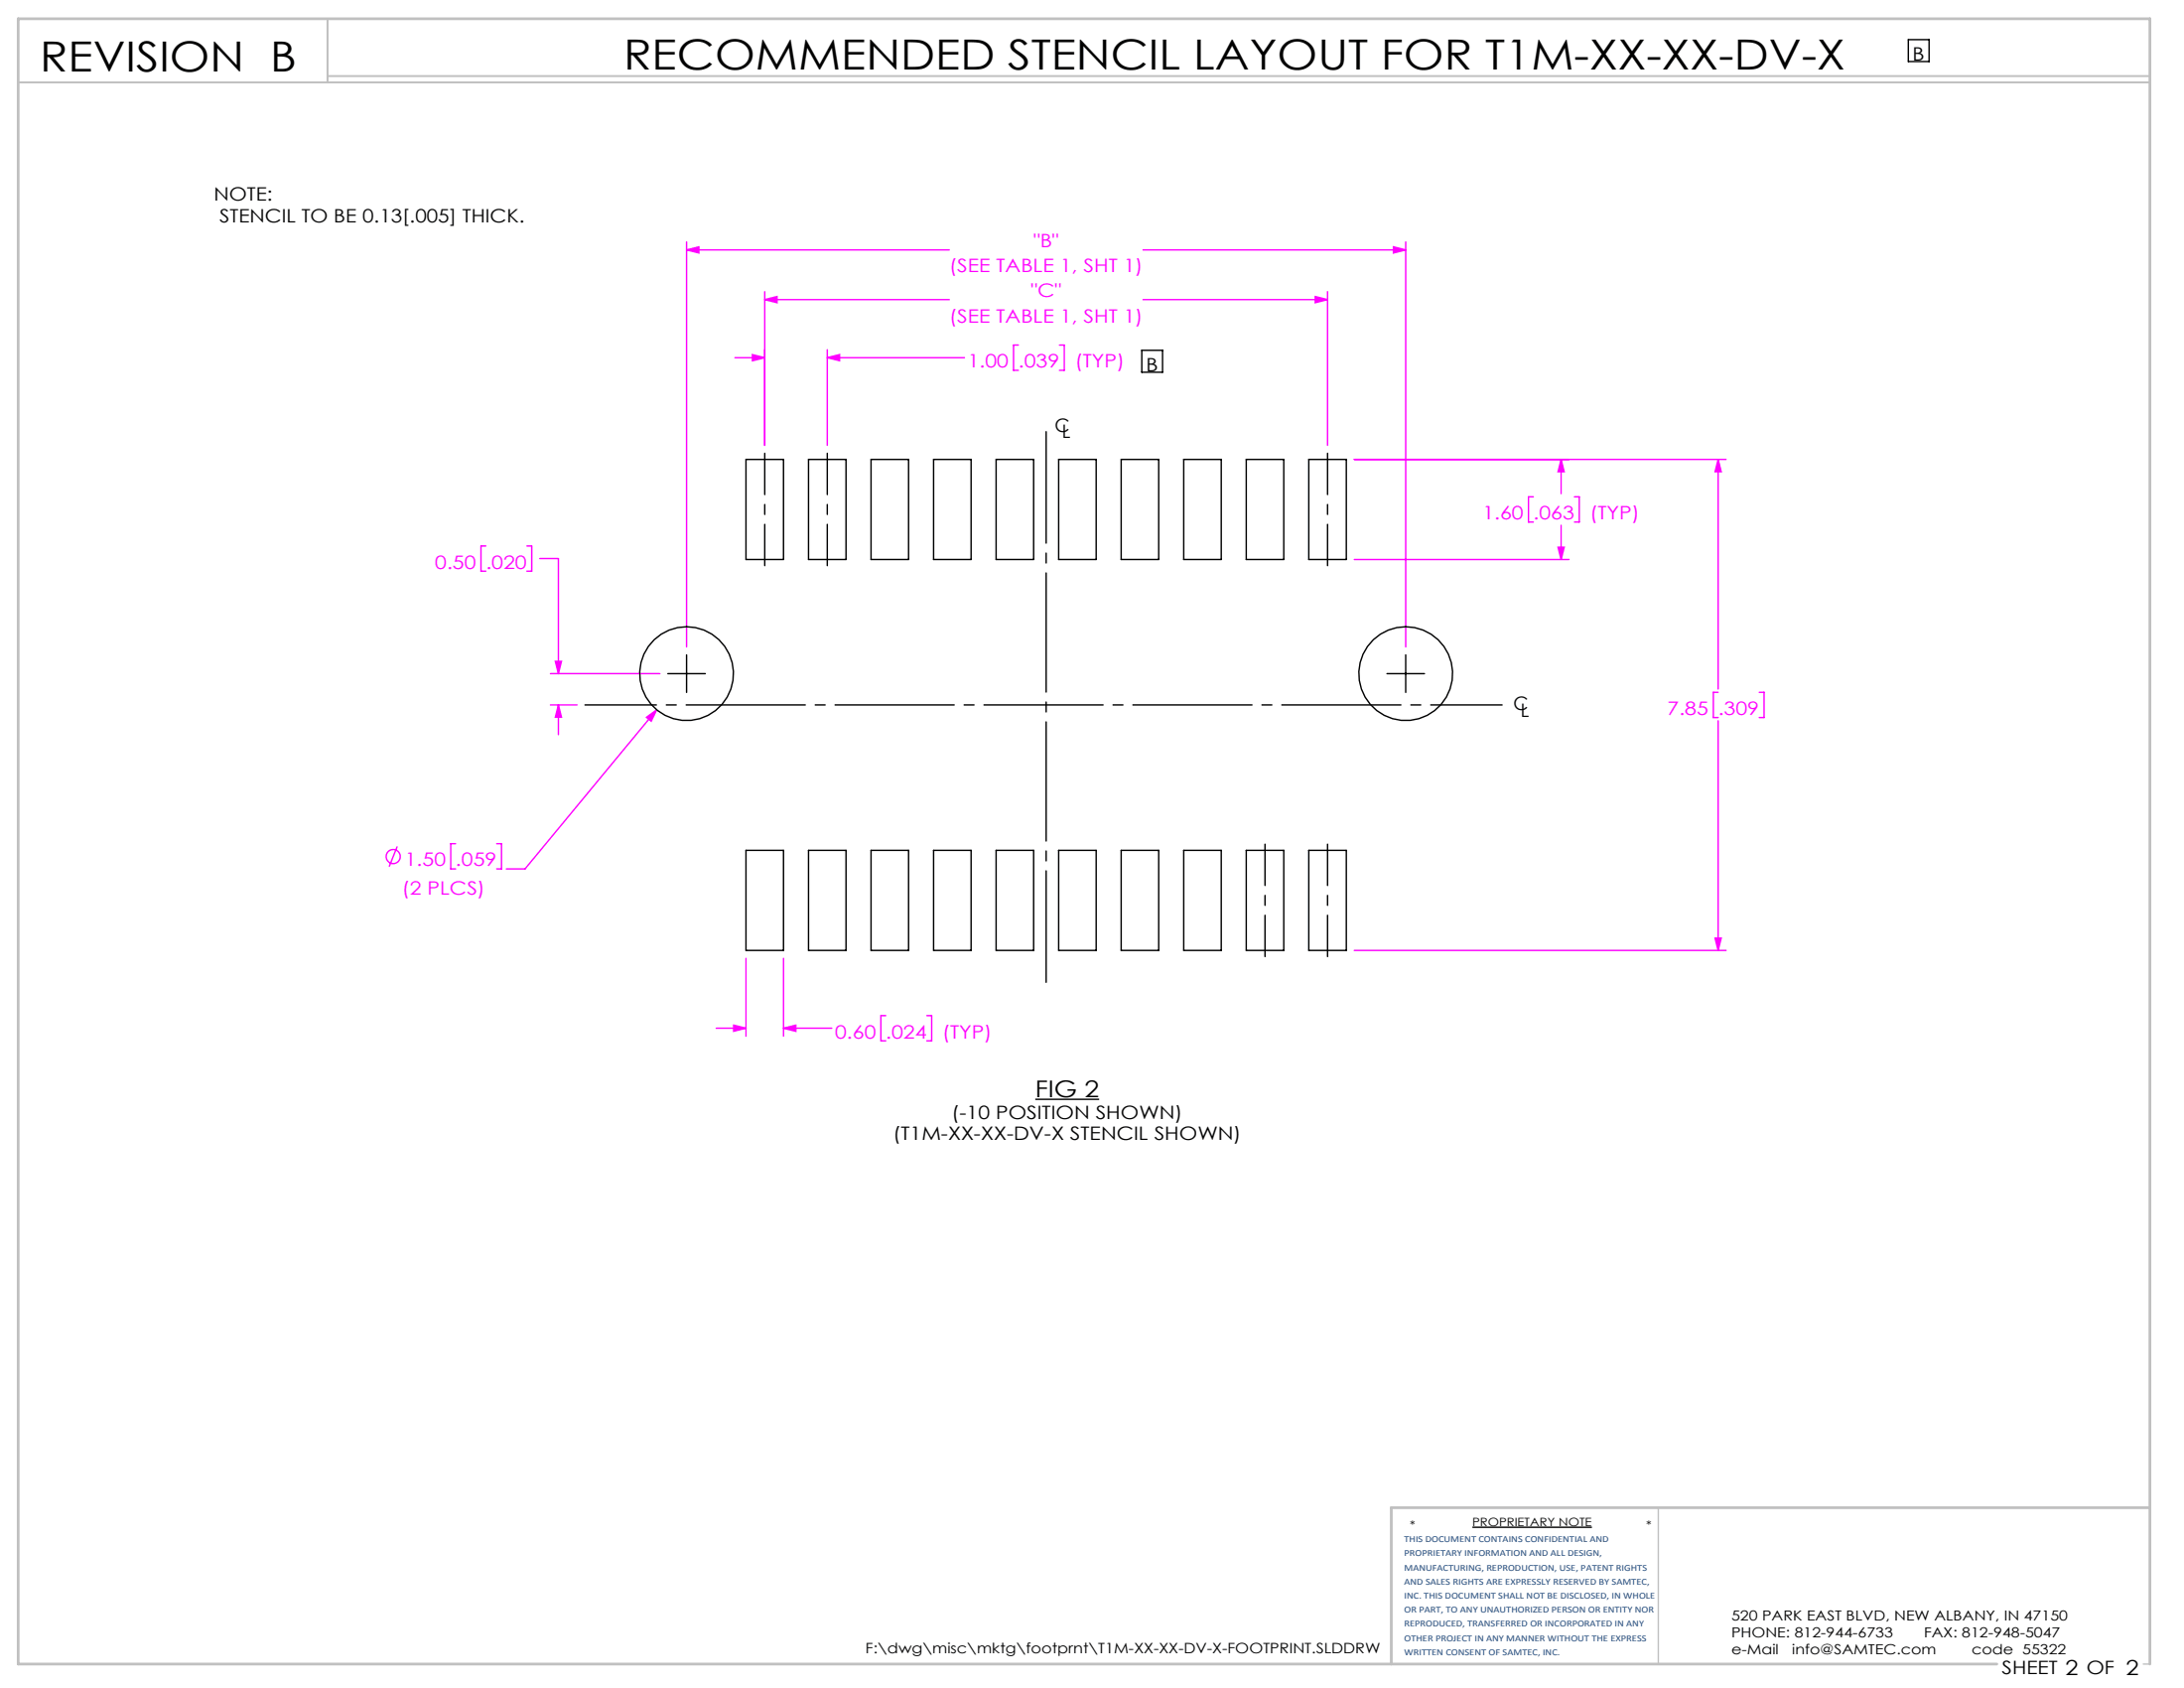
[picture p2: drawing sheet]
<svg xmlns="http://www.w3.org/2000/svg" width="279mm" height="216mm" viewBox="0 0 279 216" stroke-linecap="round" stroke-linejoin="round" font-family="sans-serif">
<path d="M244.1 5.1h2.7v2.8h-2.7zM146.1 44.8h2.6v2.8h-2.6zM85.4 86.2h4.8M87.8 83.8v4.8M177.4 86.2h4.8M179.8 83.8v4.8M132.4 140.6h8.2M188.4 195.3h15.3" fill="none" stroke="#000" stroke-width=".18"/>
<path d="M212.2 192.8v20M274.2 212.8h.8" fill="none" stroke="#c0c0c0" stroke-width=".18"/>
<path d="M2.3 10.5h272.7M41.9 2.4v8.1M41.9 9.7h233.1" fill="none" stroke="#c0c0c0" stroke-width=".25"/>
<path d="M275 192.8h-97v20M255.5 212.8h-253.2v-210.4h272.7v210.4" fill="none" stroke="#c0c0c0" stroke-width=".35"/>
<g fill="none" stroke="#f0f" stroke-width=".18">
<path d="M87.8 32l1.6-.4v.8zM87.8 30.9v51.8M87.8 32h33.6M97.8 37.3v19.7M97.8 38.3h23.6M97.8 38.3l1.6-.4v.8zM146.2 32h33.6M146.2 38.3h23.6M168.3 37.9l1.5 .4-1.5 .4zM169.8 37.3v19.7M178.3 31.6l1.5 .4-1.5 .4zM179.8 30.9v51.8"/>
<path d="M94 45.7h3.8M96.3 45.4l1.5 .3-1.5 .4zM105.8 44.7v12.3M105.8 45.7h17.6M105.8 45.7l1.6-.3v.7zM130.3 44.1h-.6v3.3h.6M135.5 44.1h.7v3.3h-.7M173.3 58.8h47.5M199.7 58.8l.4 1.5h-.8zM199.7 58.8v4.3M219.8 58.8v29.3M219.8 58.8l.4 1.5h-.8z"/>
<path d="M62.1 69.8h-.6v3.3h.6M67.4 69.8h.6v3.3h-.6M69 71.4h2.4v14.8M173.3 71.6h27.4M196.2 63.5h-.7v3.3h.7M199.3 70h.8l-.4 1.6zM199.7 67.2v4.4M201.4 63.5h.6v3.3h-.6M70.4 90.2h3.4M70.4 86.2h14M71 84.6h.8l-.4 1.6zM71.4 90.2v3.8"/>
<path d="M71.4 90.2l.4 1.5h-.8zM82.7 91.7l1.3-.9-.7 1.4zM84 90.8l-16.8 20.3h-2.4M219.8 88.5h-.6v3.3h.6M219.8 92.2v29.4M225.1 88.5h.6v3.3h-.6M50.8 108.3l-1 2.5M58.3 107.9h-.6v3.2h.6M63.5 107.9h.7v3.2h-.7M219.4 120h.8l-.4 1.6zM91.6 131.5h3.8M93.9 131.1l1.5 .4-1.5 .4z"/>
<path d="M95.4 122.6v9.9M100.2 122.6v9.9M100.2 131.5h6.2M100.2 131.5l1.6-.4v.8zM113.3 129.9h-.6v3.2h.6M118.6 129.9h.6v3.2h-.6M173.3 121.6h47.5"/>
<circle cx="50.3" cy="109.6" r=".9"/>
</g>
<path d="M133.8 55.2v70.4" fill="none" stroke="#000" stroke-width=".18" stroke-dasharray="15.2 1.3 1.3 1.3" stroke-dashoffset="1"/>
<path d="M97.8 72.3v-14.3M105.8 72.3v-14.3M169.8 72.3v-14.3M161.8 108v14.3M169.8 108v14.3" fill="none" stroke="#000" stroke-width=".18" stroke-dasharray="15.2 1.3 1.3 1.3" stroke-dashoffset="10"/>
<path d="M192.2 90.2h-117.4" fill="none" stroke="#000" stroke-width=".18" stroke-dasharray="15.2 1.3 1.3 1.3" stroke-dashoffset="6.1"/>
<path d="M82.7 91.7l.6 .5 .7-1.4zM71.4 90.2l.4 1.5h-.8zM71 84.6h.8l-.4 1.6zM87.8 32l1.6-.4v.8zM178.3 31.6l1.5 .4-1.5 .4zM97.8 38.3l1.6-.4v.8zM168.3 37.9l1.5 .4-1.5 .4zM105.8 45.7l1.6-.3v.7zM96.3 45.4l1.5 .3-1.5 .4zM199.3 70h.8l-.4 1.6zM199.7 58.8l.4 1.5h-.8zM219.4 120h.8l-.4 1.6zM219.8 58.8l.4 1.5h-.8zM93.9 131.1l1.5 .4-1.5 .4zM100.2 131.5l1.6-.4v.8z" fill="#f0f"/>
<g fill="none" stroke="#000" stroke-width=".18">
<path d="M95.4 58.8h4.8v12.8h-4.8zM103.4 58.8h4.8v12.8h-4.8zM111.4 58.8h4.8v12.8h-4.8zM119.4 58.8h4.8v12.8h-4.8zM127.4 58.8h4.8v12.8h-4.8zM135.4 58.8h4.8v12.8h-4.8zM143.4 58.8h4.8v12.8h-4.8zM151.4 58.8h4.8v12.8h-4.8zM159.4 58.8h4.8v12.8h-4.8zM167.4 58.8h4.8v12.8h-4.8zM95.4 108.8h4.8v12.8h-4.8zM103.4 108.8h4.8v12.8h-4.8z"/>
<path d="M111.4 108.8h4.8v12.8h-4.8zM119.4 108.8h4.8v12.8h-4.8zM127.4 108.8h4.8v12.8h-4.8zM135.4 108.8h4.8v12.8h-4.8zM143.4 108.8h4.8v12.8h-4.8zM151.4 108.8h4.8v12.8h-4.8zM159.4 108.8h4.8v12.8h-4.8zM167.4 108.8h4.8v12.8h-4.8z"/>
<circle cx="87.8" cy="86.2" r="6"/>
<circle cx="179.8" cy="86.2" r="6"/>
</g>
<g font-size="5.3">
<text x="5.1" y="9.2">REVISION B</text>
<text x="79.8" y="8.8">RECOMMENDED STENCIL LAYOUT FOR T1M-XX-XX-DV-X</text>
</g>
<text font-size="3" x="132.4" y="140.4">FIG 2</text>
<g font-size="2.4">
<text x="244.7" y="7.7">B</text>
<text x="27.4" y="25.7">NOTE:</text>
<text x="28.1" y="28.5">STENCIL TO BE 0.13[.005] THICK.</text>
<text x="146.6" y="47.4">B</text>
<text x="134.9" y="55.3">C</text>
<text x="135.9" y="56.1">L</text>
<text x="193.6" y="90.9">C</text>
<text x="194.6" y="91.6">L</text>
<text x="121.7" y="143.1">(-10 POSITION SHOWN)</text>
<text x="114.3" y="145.8">(T1M-XX-XX-DV-X STENCIL SHOWN)</text>
<text x="256.1" y="214.1">SHEET 2 OF 2</text>
</g>
<g font-size="2.4" fill="#f0f">
<text x="121.4" y="34.9">(SEE TABLE 1, SHT 1)</text>
<text x="132.2" y="31.6">&quot;B&quot;</text>
<text x="121.4" y="41.2">(SEE TABLE 1, SHT 1)</text>
<text x="131.9" y="38">&quot;C&quot;</text>
<text x="123.8" y="47">1.00</text>
<text x="130.3" y="47">.039</text>
<text x="137.5" y="47">(TYP)</text>
<text x="189.7" y="66.4">1.60</text>
<text x="196.2" y="66.4">.063</text>
<text x="203.4" y="66.4">(TYP)</text>
<text x="55.7" y="72.7">0.50</text>
<text x="62.1" y="72.7">.020</text>
<text x="213.3" y="91.4">7.85</text>
<text x="219.8" y="91.4">.309</text>
<text x="51.8" y="110.8">1.50</text>
<text x="58.3" y="110.8">.059</text>
<text x="51.4" y="114.4">(2 PLCS)</text>
<text x="106.8" y="132.8">0.60</text>
<text x="113.3" y="132.8">.024</text>
<text x="120.6" y="132.8">(TYP)</text>
</g>
<g font-size="1.8">
<text x="221.5" y="207.2">520 PARK EAST BLVD, NEW ALBANY, IN 47150</text>
<text x="221.5" y="209.4">PHONE: 812-944-6733</text>
<text x="246.1" y="209.4">FAX: 812-948-5047</text>
<text x="110.7" y="211.5">F:\dwg\misc\mktg\footprnt\T1M-XX-XX-DV-X-FOOTPRINT.SLDDRW</text>
<text x="221.5" y="211.5">e-Mail</text>
<text x="229.3" y="211.5">info@SAMTEC.com</text>
<text x="252.2" y="211.5">code 55322</text>
</g>
<g font-size="1.5">
<text x="180.3" y="195.6">*</text>
<text x="188.4" y="195.2">PROPRIETARY NOTE</text>
<text x="210.6" y="195.6">*</text>
</g>
<g font-size="1.2" fill="#1f497d">
<text x="179.6" y="197.3">THIS DOCUMENT CONTAINS CONFIDENTIAL AND</text>
<text x="179.6" y="199.1">PROPRIETARY INFORMATION AND ALL DESIGN,</text>
<text x="179.6" y="200.9">MANUFACTURING, REPRODUCTION, USE, PATENT RIGHTS</text>
<text x="179.6" y="202.7">AND SALES RIGHTS ARE EXPRESSLY RESERVED BY SAMTEC,</text>
<text x="179.6" y="204.5">INC. THIS DOCUMENT SHALL NOT BE DISCLOSED, IN WHOLE</text>
<text x="179.6" y="206.3">OR PART, TO ANY UNAUTHORIZED PERSON OR ENTITY NOR</text>
<text x="179.6" y="208.1">REPRODUCED, TRANSFERRED OR INCORPORATED IN ANY</text>
<text x="179.6" y="209.9">OTHER PROJECT IN ANY MANNER WITHOUT THE EXPRESS</text>
<text x="179.6" y="211.7">WRITTEN CONSENT OF SAMTEC, INC.</text>
</g>
</svg>
